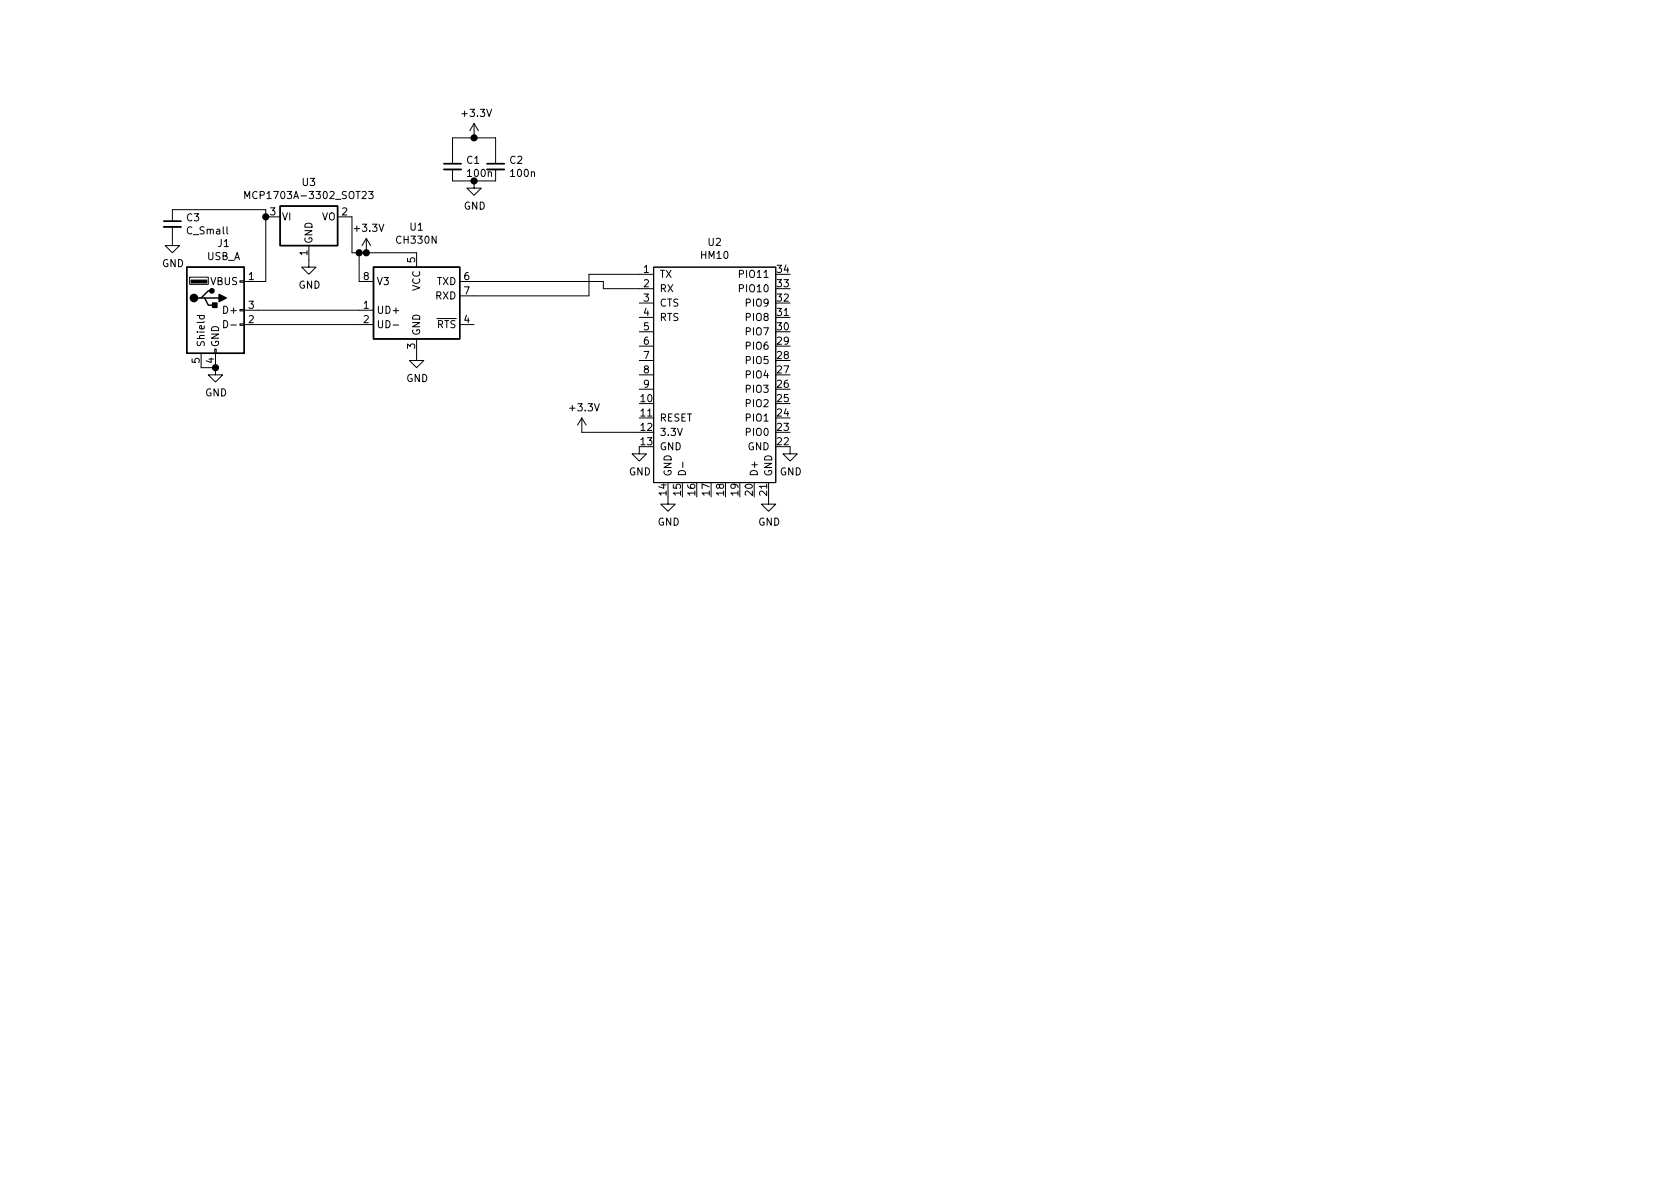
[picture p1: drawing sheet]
EESchema Schematic File Version 4
EELAYER 30 0
EELAYER END
$Descr A4 11693 8268
encoding utf-8
Sheet 1 1
Title ""
Date ""
Rev ""
Comp ""
Comment1 ""
Comment2 ""
Comment3 ""
Comment4 ""
$EndDescr
$Comp
L HM10:HM10 U2
U 1 1
P 5000 2450
F 0 "U2" H 4975 3225 50  0000 C CNN
F 1 "HM10" H 4975 3134 50  0000 C CNN
F 2 "HM10:HM10" H 4600 3100 50  0001 C CNN
F 3 "" H 4600 3100 50  0001 C CNN
	1    5000 2450
	1    0    0    -1  
$EndComp
$Comp
L Interface_USB:CH330N U1
U 1 1
P 2900 2050
F 0 "U1" H 2900 2531 50  0000 C CNN
F 1 "CH330N" H 2900 2440 50  0000 C CNN
F 2 "Package_SO:SOIC-8_3.9x4.9mm_P1.27mm" H 2750 2800 50  0001 C CNN
F 3 "http://www.wch.cn/downloads/file/240.html" H 2800 2250 50  0001 C CNN
	1    2900 2050
	1    0    0    -1  
$EndComp
Wire Wire Line
	4200 1950 4200 2000
Wire Wire Line
	4200 2000 4450 2000
Wire Wire Line
	3300 1950 4200 1950
Wire Wire Line
	3300 2050 4100 2050
Wire Wire Line
	4100 2050 4100 1900
Wire Wire Line
	4100 1900 4450 1900
$Comp
L power:GND #PWR0101
U 1 1
P 5350 3450
F 0 "#PWR0101" H 5350 3200 50  0001 C CNN
F 1 "GND" H 5355 3277 50  0000 C CNN
F 2 "" H 5350 3450 50  0001 C CNN
F 3 "" H 5350 3450 50  0001 C CNN
	1    5350 3450
	1    0    0    -1  
$EndComp
$Comp
L power:GND #PWR0102
U 1 1
P 4650 3450
F 0 "#PWR0102" H 4650 3200 50  0001 C CNN
F 1 "GND" H 4655 3277 50  0000 C CNN
F 2 "" H 4650 3450 50  0001 C CNN
F 3 "" H 4650 3450 50  0001 C CNN
	1    4650 3450
	1    0    0    -1  
$EndComp
$Comp
L power:GND #PWR0103
U 1 1
P 4450 3100
F 0 "#PWR0103" H 4450 2850 50  0001 C CNN
F 1 "GND" H 4455 2927 50  0000 C CNN
F 2 "" H 4450 3100 50  0001 C CNN
F 3 "" H 4450 3100 50  0001 C CNN
	1    4450 3100
	1    0    0    -1  
$EndComp
$Comp
L power:GND #PWR0104
U 1 1
P 5500 3100
F 0 "#PWR0104" H 5500 2850 50  0001 C CNN
F 1 "GND" H 5505 2927 50  0000 C CNN
F 2 "" H 5500 3100 50  0001 C CNN
F 3 "" H 5500 3100 50  0001 C CNN
	1    5500 3100
	1    0    0    -1  
$EndComp
$Comp
L power:GND #PWR0105
U 1 1
P 2900 2450
F 0 "#PWR0105" H 2900 2200 50  0001 C CNN
F 1 "GND" H 2905 2277 50  0000 C CNN
F 2 "" H 2900 2450 50  0001 C CNN
F 3 "" H 2900 2450 50  0001 C CNN
	1    2900 2450
	1    0    0    -1  
$EndComp
$Comp
L Connector:USB_A J1
U 1 1
P 1500 2150
F 0 "J1" H 1557 2617 50  0000 C CNN
F 1 "USB_A" H 1557 2526 50  0000 C CNN
F 2 "Connectors:USB-A-H" H 1650 2100 50  0001 C CNN
F 3 " ~" H 1650 2100 50  0001 C CNN
	1    1500 2150
	1    0    0    -1  
$EndComp
Wire Wire Line
	1800 2150 2500 2150
Wire Wire Line
	2500 2250 1800 2250
$Comp
L power:GND #PWR0106
U 1 1
P 1500 2550
F 0 "#PWR0106" H 1500 2300 50  0001 C CNN
F 1 "GND" H 1505 2377 50  0000 C CNN
F 2 "" H 1500 2550 50  0001 C CNN
F 3 "" H 1500 2550 50  0001 C CNN
	1    1500 2550
	1    0    0    -1  
$EndComp
Wire Wire Line
	1400 2550 1500 2550
Connection ~ 1500 2550
Wire Wire Line
	2500 1950 2500 1750
Wire Wire Line
	2500 1750 2550 1750
$Comp
L power:+3.3V #PWR0107
U 1 1
P 2550 1750
F 0 "#PWR0107" H 2550 1600 50  0001 C CNN
F 1 "+3.3V" H 2565 1923 50  0000 C CNN
F 2 "" H 2550 1750 50  0001 C CNN
F 3 "" H 2550 1750 50  0001 C CNN
	1    2550 1750
	1    0    0    -1  
$EndComp
Connection ~ 2550 1750
Wire Wire Line
	2550 1750 2900 1750
$Comp
L power:+3.3V #PWR0108
U 1 1
P 4050 3000
F 0 "#PWR0108" H 4050 2850 50  0001 C CNN
F 1 "+3.3V" H 4065 3173 50  0000 C CNN
F 2 "" H 4050 3000 50  0001 C CNN
F 3 "" H 4050 3000 50  0001 C CNN
	1    4050 3000
	1    0    0    -1  
$EndComp
Wire Wire Line
	4050 3000 4450 3000
$Comp
L Regulator_Linear:MCP1703A-3302_SOT23 U3
U 1 1
P 2150 1500
F 0 "U3" H 2150 1742 50  0000 C CNN
F 1 "MCP1703A-3302_SOT23" H 2150 1651 50  0000 C CNN
F 2 "Package_TO_SOT_SMD:SOT-23" H 2150 1700 50  0001 C CNN
F 3 "http://ww1.microchip.com/downloads/en/DeviceDoc/20005122B.pdf" H 2150 1450 50  0001 C CNN
	1    2150 1500
	1    0    0    -1  
$EndComp
Wire Wire Line
	2450 1500 2450 1750
Wire Wire Line
	2450 1750 2500 1750
Connection ~ 2500 1750
Wire Wire Line
	1850 1500 1850 1950
Wire Wire Line
	1850 1950 1800 1950
$Comp
L power:GND #PWR0109
U 1 1
P 2150 1800
F 0 "#PWR0109" H 2150 1550 50  0001 C CNN
F 1 "GND" H 2155 1627 50  0000 C CNN
F 2 "" H 2150 1800 50  0001 C CNN
F 3 "" H 2150 1800 50  0001 C CNN
	1    2150 1800
	1    0    0    -1  
$EndComp
$Comp
L Device:C_Small C2
U 1 1
P 3450 1150
F 0 "C2" H 3542 1196 50  0000 L CNN
F 1 "100n" H 3542 1105 50  0000 L CNN
F 2 "Capacitor_SMD:C_0603_1608Metric" H 3450 1150 50  0001 C CNN
F 3 "~" H 3450 1150 50  0001 C CNN
	1    3450 1150
	1    0    0    -1  
$EndComp
$Comp
L Device:C_Small C1
U 1 1
P 3150 1150
F 0 "C1" H 3242 1196 50  0000 L CNN
F 1 "100n" H 3242 1105 50  0000 L CNN
F 2 "Capacitor_SMD:C_0603_1608Metric" H 3150 1150 50  0001 C CNN
F 3 "~" H 3150 1150 50  0001 C CNN
	1    3150 1150
	1    0    0    -1  
$EndComp
Wire Wire Line
	3150 1250 3300 1250
$Comp
L power:GND #PWR0110
U 1 1
P 3300 1250
F 0 "#PWR0110" H 3300 1000 50  0001 C CNN
F 1 "GND" H 3305 1077 50  0000 C CNN
F 2 "" H 3300 1250 50  0001 C CNN
F 3 "" H 3300 1250 50  0001 C CNN
	1    3300 1250
	1    0    0    -1  
$EndComp
Connection ~ 3300 1250
Wire Wire Line
	3300 1250 3450 1250
$Comp
L power:+3.3V #PWR0111
U 1 1
P 3300 950
F 0 "#PWR0111" H 3300 800 50  0001 C CNN
F 1 "+3.3V" H 3315 1123 50  0000 C CNN
F 2 "" H 3300 950 50  0001 C CNN
F 3 "" H 3300 950 50  0001 C CNN
	1    3300 950 
	1    0    0    -1  
$EndComp
Wire Wire Line
	3150 1050 3150 950 
Wire Wire Line
	3150 950  3300 950 
Wire Wire Line
	3450 1050 3450 950 
Wire Wire Line
	3450 950  3300 950 
Connection ~ 3300 950 
$Comp
L Device:C_Small C3
U 1 1
P 1200 1550
F 0 "C3" H 1292 1596 50  0000 L CNN
F 1 "C_Small" H 1292 1505 50  0000 L CNN
F 2 "Capacitor_SMD:C_0603_1608Metric" H 1200 1550 50  0001 C CNN
F 3 "~" H 1200 1550 50  0001 C CNN
	1    1200 1550
	1    0    0    -1  
$EndComp
Wire Wire Line
	1200 1450 1850 1450
Wire Wire Line
	1850 1450 1850 1500
Connection ~ 1850 1500
$Comp
L power:GND #PWR0112
U 1 1
P 1200 1650
F 0 "#PWR0112" H 1200 1400 50  0001 C CNN
F 1 "GND" H 1205 1477 50  0000 C CNN
F 2 "" H 1200 1650 50  0001 C CNN
F 3 "" H 1200 1650 50  0001 C CNN
	1    1200 1650
	1    0    0    -1  
$EndComp
$EndSCHEMATC
